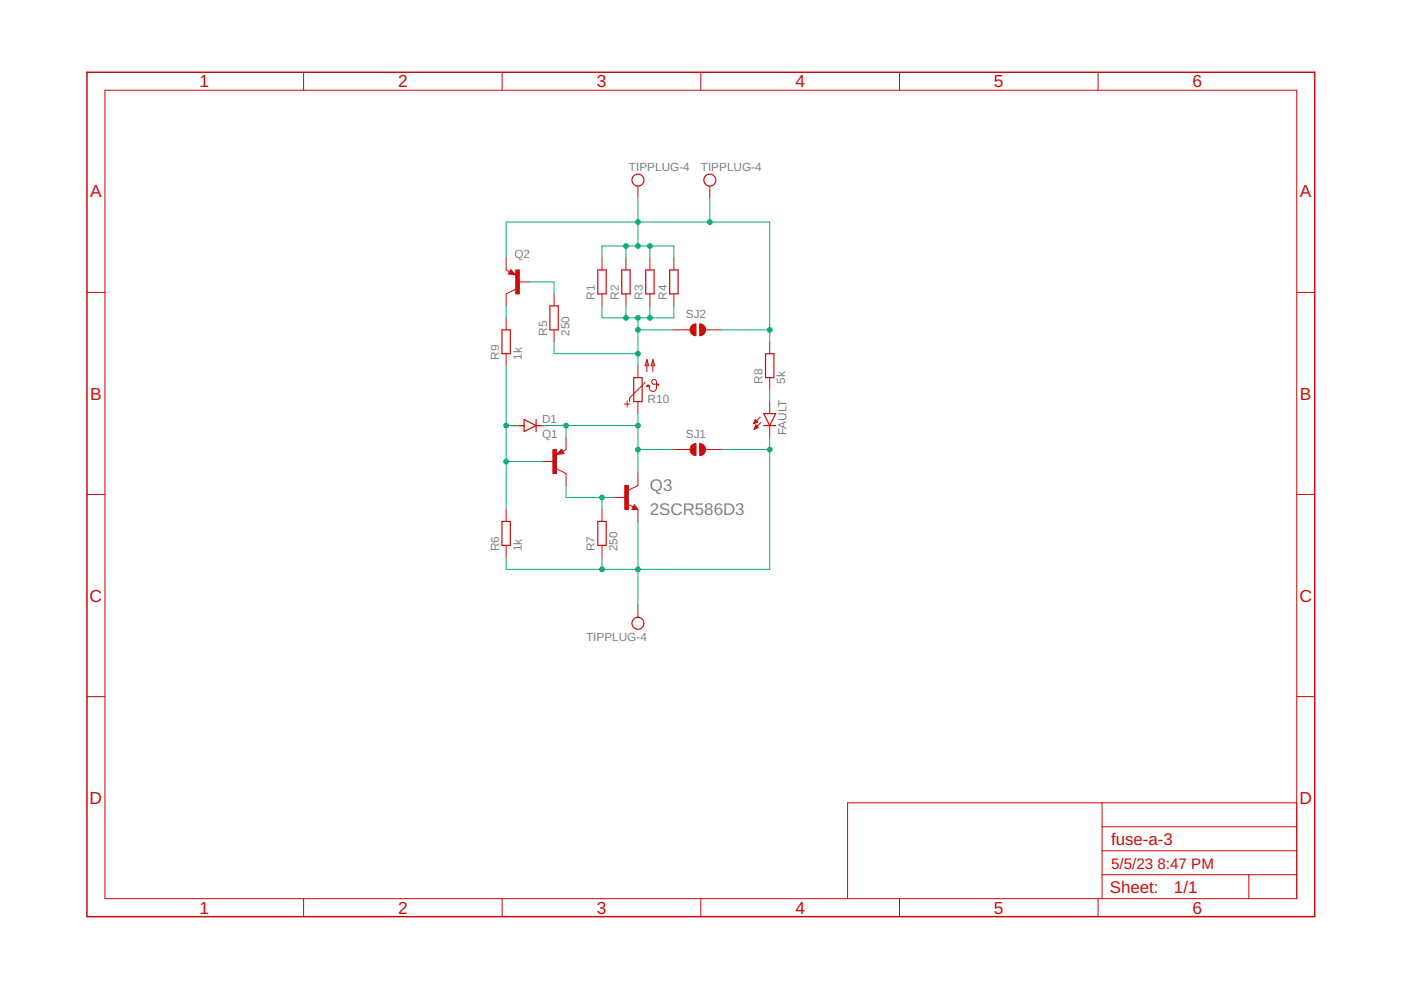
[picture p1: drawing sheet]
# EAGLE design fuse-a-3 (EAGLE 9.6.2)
AUTHOR: Balazs Racz; DRAWING_TITLE: MEB Schalterwerk Projekt; LICENSE: Licensed by the Solderpad Hardware License V2.0; REVIEWER: n/a; REVISION: A3; YEAR: 2023
FRAME2 (FRAME_A_L): PAGE: Sicherung für Relaisschaltungen
FRAME3 (FRAME_A_L): PAGE: Input ports

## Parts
D1  DIODE-MINIMELF  [MINIMELF]
FAULT  LEDCHIPLED_0603  [CHIPLED_0603]
Q1  BCX71SMD  [SOT23]
Q2  BCX71SMD  [SOT23]
Q3  2SCR586D3  2SCR586D3TL1  [D-PAK_TO252AA]
R1  R-EU_R2512  [R2512]
R2  R-EU_R2512  [R2512]
R3  R-EU_R2512  [R2512]
R4  R-EU_R2512  [R2512]
R5  250  R-EU_R0805  [R0805]
R6  1k  R-EU_R0805  [R0805]
R7  250  R-EU_R0805  [R0805]
R8  5k  R-EU_R0805  [R0805]
R9  1k  R-EU_R0805  [R0805]
R10  PTC_1812  [PTC1812]
SJ1  SJRND2  [SJ_RND2]
SJ2  SJRND2  [SJ_RND2]
U$1  TIPPLUG-4  [BANANAPLUG-4-LUG]
U$2  TIPPLUG-4  [BANANAPLUG-4-LUG]
U$4  TIPPLUG-4  [BANANAPLUG-4-LUG]

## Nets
FUSEIN: R1.1 R2.1 R3.1 R4.1 R5.1 R10.2 SJ2.P$1
FUSEOUT: D1.C Q1.2(E) Q3.4(C) R10.1 SJ1.P$1
N$1: Q2.1(B) R5.2
N$4: D1.A Q1.1(B) R6.2 R9.1
N$5: Q1.3(C) Q3.1(B) R7.2
N$6: FAULT.A R8.1
N$8: Q2.3(C) R9.2
VIN: Q2.2(E) R1.2 R2.2 R3.2 R4.2 R8.2 SJ2.P$2 U$1.4MM($1) U$4.4MM($1)
VOUT: FAULT.C Q3.3(E) R6.1 R7.1 SJ1.P$2 U$2.4MM($1)
